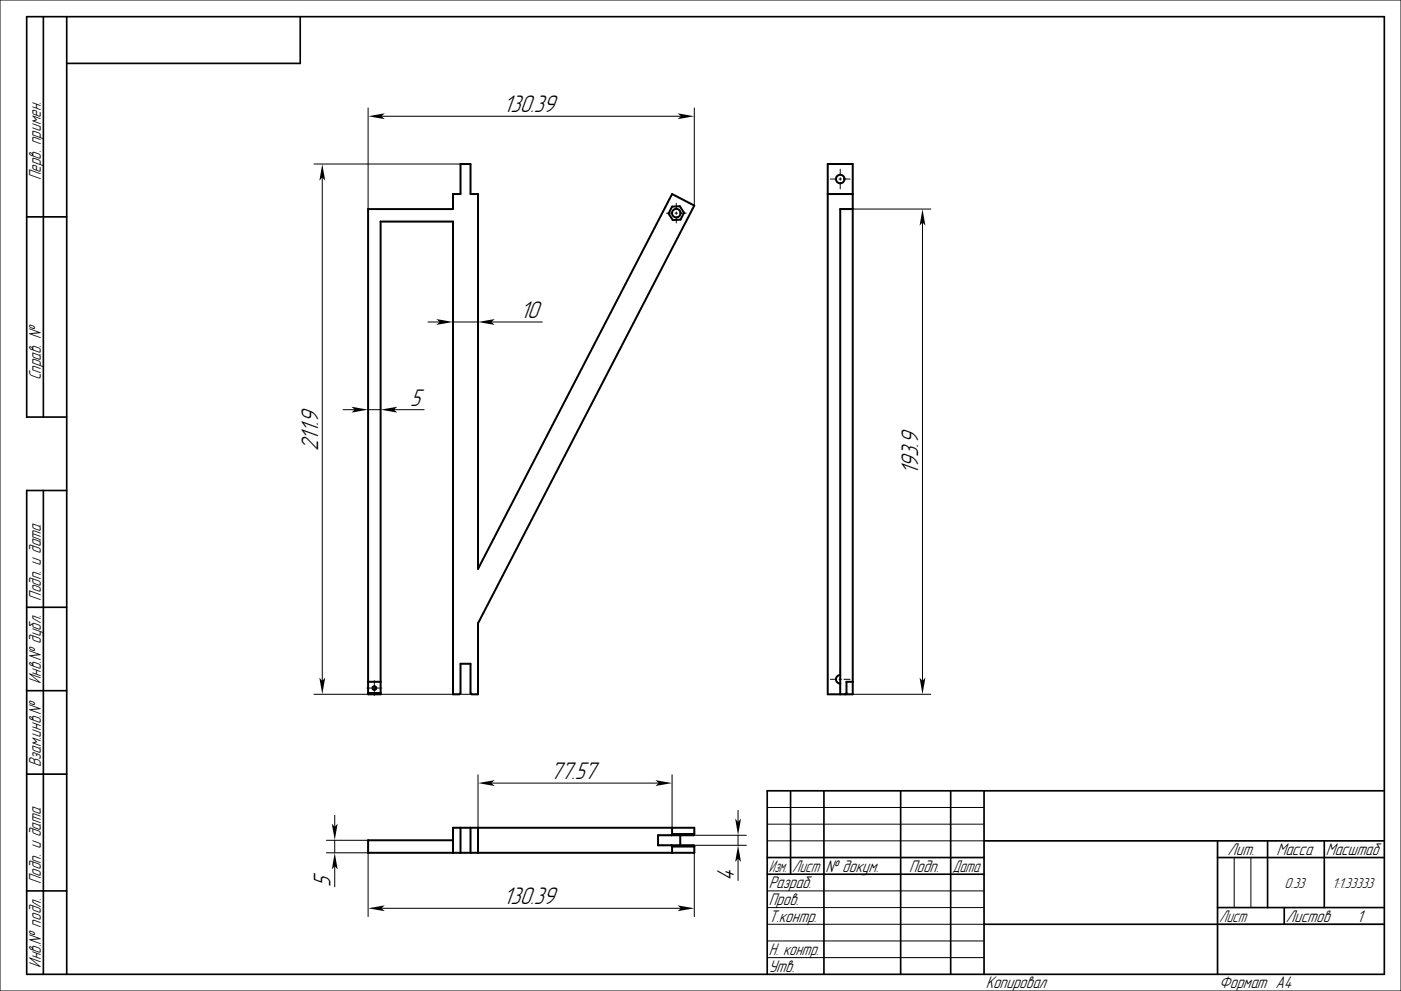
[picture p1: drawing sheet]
<svg xmlns="http://www.w3.org/2000/svg" width="420mm" height="297mm" viewBox="0 0 420 297" stroke-linecap="round" stroke-linejoin="round" font-family="sans-serif">
<g fill="none" stroke="#000" stroke-width=".3">
<path d="M0 0h420v297h-420zM110.3 32.3v30.4M114.3 34.8h89.8M208.1 32.3v29.3M94.1 49.2h44M96.6 53.2v150.9M248.9 53.7h1.9M251.5 53.7h.8M251.9 50.7v1.9M251.9 53.3v.7M251.9 54.8v1.8M253 53.7h1.8"/>
<path d="M199.8 63.9h1.8M202.4 63.9h.7M202.7 60.9v1.9M202.7 63.5v.7M202.7 65v1.8M203.8 63.9h1.9M251.9 62.7h27.1M276.5 66.7v137.4M128.3 96.5h3.5M135.8 96.5h7.5M147.3 96.5h15.3M102.8 122.8h3.5"/>
<path d="M110.3 122.8h3.8M118.1 122.8h9.1M94.1 208.1h47.3M110 206.2h1.4M111.9 206.2h.6M112.2 204v1.4M112.2 205.9v.6M112.2 207v1.4M113.1 206.2h1.4M248.9 203.6h1.9M251.5 203.6h.8M251.9 208.1h27.1"/>
<path d="M251.9 200.6v1.9M251.9 203.2v.7M251.9 204.7v1.8M253 203.6h1.8M143.3 232.2v15.9M147.3 234.7h50.2M201.5 232.2v15.9M97.8 255.6h12.5v19.1M97.8 251.8h12.5M100.3 244.3v3.5M100.3 251.8v3.8M100.3 259.6v6.2"/>
<path d="M197.3 250.3h26.5M197.3 253.3h26.5M208.1 255.6v19.1M221.3 242.8v3.5M221.3 250.3v3M221.3 257.3v6.6M230 252h65M230 242h65M230 247h65M370 257v15M375 257v15M114.3 272.2h89.8"/>
<path d="M230 277h65M230 267h65M230 272h65M365 277h50M230 282h65M230 287h65"/>
</g>
<g fill="none" stroke="#000" stroke-width=".5">
<path d="M13 5v120M20 5v287M90 5v14h-70M8 65h12M20 125h-12v-120h407v287h-407v-145h12M13 147v145M8 182h12M8 207h12M8 232h12M237 237v25M247 237v55M270 237v55"/>
<path d="M285 237v55M295 237v55M415 237h-185v55M230 257h65M295 252h120M365 257h50M365 252v40M380 252v20M397 252v20M8 267h12M230 262h65M295 277h120"/>
<path d="M365 272h50M385 272v5"/>
</g>
<g fill="none" stroke="#000" stroke-width=".6">
<path d="M248.1 49.2h7.5v158.9h-7.5zM248.1 58.2h7.5M110.3 62.7h25.5v-4.5h2.3v-9h3v9h2.2v112.3l58.2-112.3 6.6 3.4-64.8 125.2v21.3h-1.9l-.3-.4v-8.8h-3v8.8l-.4 .4h-1.9v-141.7h-21.7v141.7h-3.8zM201.5 61.9l2.3-.1 1.3 2-1.1 2-2.3 .1-1.3-1.9zM255.6 62.7h-3.7v145.4M110.3 207.7h3.8M110.3 204.3h3.8M251.9 202.3a1.27 1.27 0 0 0-1.3 1.3 1.27 1.27 0 0 0 1.3 1.3M255.6 204.3h-1.8v3.4l-.4 .4M135.8 251.8h-25.5v3.8h97.8v-1.9M138.1 248.1v7.5M141.1 248.1v7.5"/>
<path d="M143.3 248.1v7.5M201.3 253.3l.2 .4M201.5 253.7h6.6M201.5 250l-.2 .3M201.5 248.1v1.9M201.5 253.7v1.9M201.5 250h6.6M203.9 250.3v3M208.1 250v-1.9h-72.3v7.5M208.1 250l-.1 .3h-10.7v3h10.7l.1 .4"/>
<circle cx="251.9" cy="53.7" r="1.27"/>
<circle cx="202.7" cy="63.9" r="1.28"/>
<circle cx="112.2" cy="206.2" r=".56"/>
</g>
<g fill="#000">
<path d="M110.3 34.8l5-.8-1 .8 1 .9z" fill-rule="evenodd"/>
<path d="M203.1 34l5 .8-5 .9 1-.9z" fill-rule="evenodd"/>
<path d="M96.6 49.2l.9 5-.9-1-.9 1z" fill-rule="evenodd"/>
<path d="M276.5 62.7l.9 5-.9-1-.8 1z" fill-rule="evenodd"/>
<path d="M130.8 95.6l5 .9-5 .9 1-.9z" fill-rule="evenodd"/>
<path d="M143.3 96.5l5-.9-1 .9 1 .9z" fill-rule="evenodd"/>
<path d="M105.3 121.9l5 .9-5 .9 1-.9z" fill-rule="evenodd"/>
<path d="M114.1 122.8l5-.9-1 .9 1 .9z" fill-rule="evenodd"/>
<path d="M95.7 203.1l.9 1 .9-1-.9 5z" fill-rule="evenodd"/>
<path d="M275.7 203.1l.8 1 .9-1-.9 5z" fill-rule="evenodd"/>
<path d="M143.3 234.7l5-.9-1 .9 1 .9z" fill-rule="evenodd"/>
<path d="M196.5 233.8l5 .9-5 .9 1-.9z" fill-rule="evenodd"/>
<path d="M99.5 246.8l.8 1 .9-1-.9 5z" fill-rule="evenodd"/>
<path d="M220.4 245.3l.9 1 .8-1-.8 5z" fill-rule="evenodd"/>
<path d="M221.3 253.3l.8 5-.8-1-.9 1z" fill-rule="evenodd"/>
<path d="M100.3 255.6l.9 5-.9-1-.8 1z" fill-rule="evenodd"/>
<path d="M110.3 272.2l5-.9-1 .9 1 .9z" fill-rule="evenodd"/>
<path d="M203.1 271.3l5 .9-5 .9 1-.9z" fill-rule="evenodd"/>
</g>
<g font-size="6.7">
<text x="150.9" y="33.6">130.39</text>
<text x="155.9" y="95.2">10</text>
<text x="123" y="121.5">5</text>
<text x="95.4" y="135.2" transform="rotate(-90 95.4 135.2)">211.9</text>
<text x="275.3" y="142.3" transform="rotate(-90 275.3 142.3)">193.9</text>
<text x="164.9" y="233.4">77.57</text>
<text x="220" y="263.9" transform="rotate(-90 220 263.9)">4</text>
<text x="99.1" y="265.8" transform="rotate(-90 99.1 265.8)">5</text>
<text x="150.9" y="271">130.39</text>
</g>
<g font-size="4.7">
<text x="12.2" y="54" transform="rotate(-90 12.2 54)">Перв. примен.</text>
<text x="12.2" y="114" transform="rotate(-90 12.2 114)">Справ. №</text>
<text x="12.2" y="180" transform="rotate(-90 12.2 180)">Подп. и дата</text>
<text x="12.2" y="205" transform="rotate(-90 12.2 205)">Инв.№ дубл.</text>
<text x="12.2" y="230" transform="rotate(-90 12.2 230)">Взам.инв.№</text>
<text x="368" y="256.2">Лит.</text>
<text x="382.7" y="256.2">Масса</text>
<text x="397.5" y="256.2">Масштаб</text>
<text x="230.5" y="261.3">Изм.</text>
<text x="237.5" y="261.3">Лист</text>
<text x="247.5" y="261.3">№ докум.</text>
<text x="272.5" y="261.3">Подп.</text>
<text x="285.5" y="261.3">Дата</text>
<text x="12.2" y="265" transform="rotate(-90 12.2 265)">Подп. и дата</text>
<text x="230.5" y="266.3">Разраб.</text>
<text x="230.5" y="271.3">Пров.</text>
<text x="230.5" y="276.3">Т.контр.</text>
<text x="365.5" y="276.2">Лист</text>
<text x="385.5" y="276.2">Листов</text>
<text x="406.8" y="276.3">1</text>
<text x="230.5" y="286.3">Н. контр.</text>
<text x="12.2" y="290" transform="rotate(-90 12.2 290)">Инв.№ подл.</text>
<text x="230.5" y="291.3">Утв.</text>
<text x="295.5" y="296.3">Копировал</text>
<text x="365.5" y="296.3">Формат A4</text>
</g>
<g font-size="4">
<text x="385.1" y="266">0.33</text>
<text x="399.4" y="266">1:1.33333</text>
</g>
</svg>
